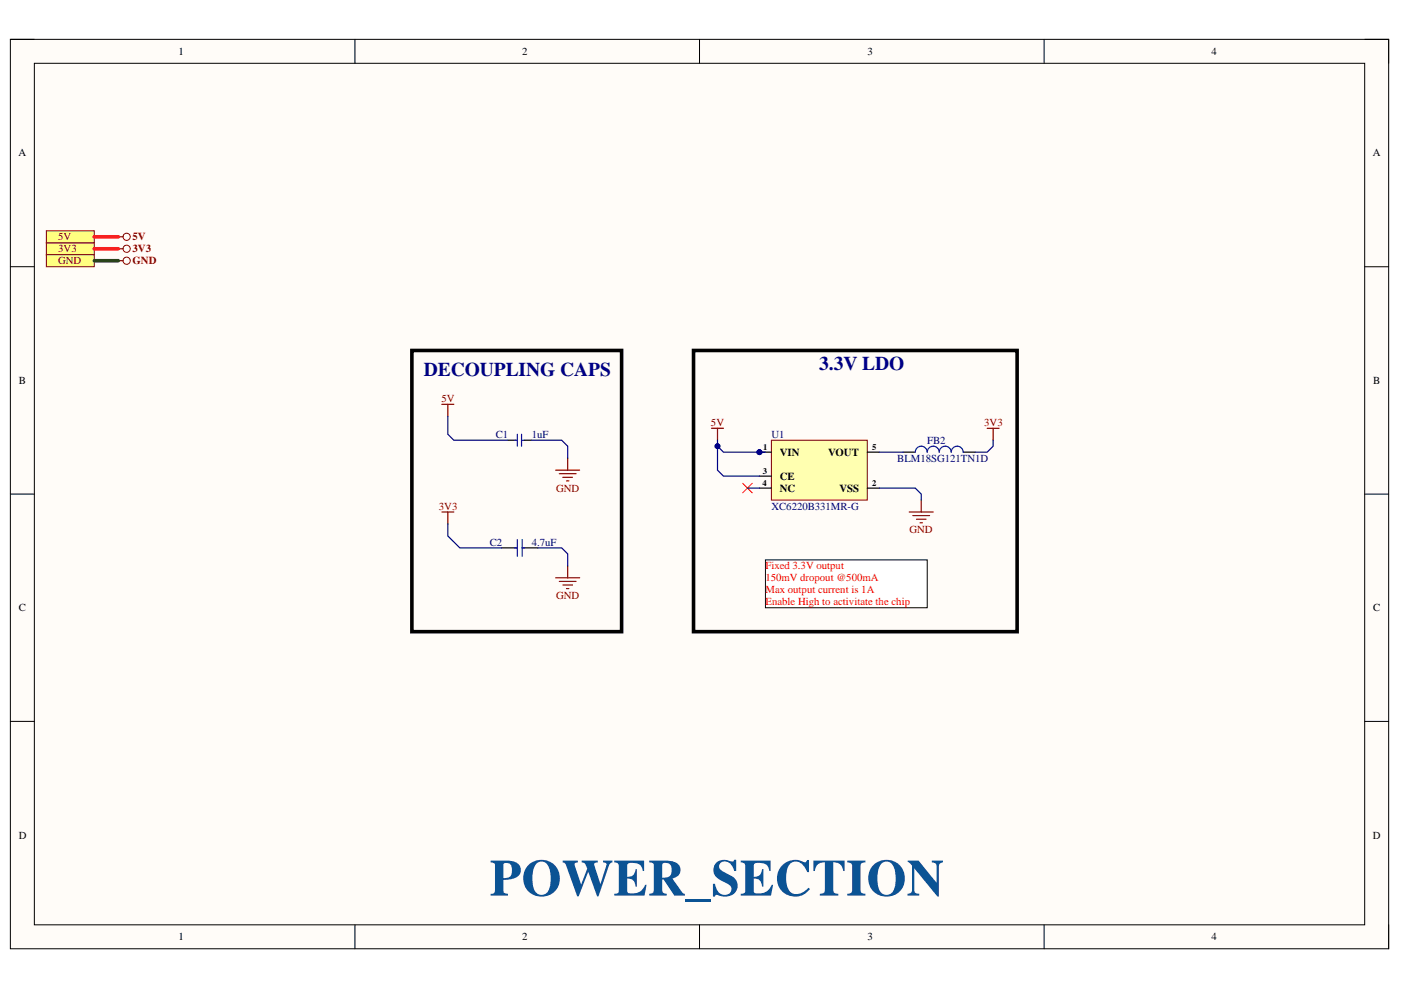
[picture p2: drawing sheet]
<svg xmlns="http://www.w3.org/2000/svg" width="297mm" height="210mm" viewBox="0 0 297 210" stroke-linecap="round" stroke-linejoin="round" font-family="sans-serif">
<path d="M2.2 8.3h292.2v192.9h-292.2z" fill-rule="evenodd" fill="#fffcf8"/>
<path d="M2.2 8.3h292.2v192.9h-292.2z" fill="none" stroke="#000" stroke-width=".21"/>
<path d="M7.3 13.4h282v182.7h-282z" fill-rule="evenodd" fill="#fffcf8"/>
<g fill="none" stroke="#000" stroke-width=".21">
<path d="M2.2 8.3h5.1M7.3 13.4h282v182.7h-282zM75.3 8.3v5.1M148.3 8.3v5.1M221.4 8.3v5.1M289.3 8.3h5.1v5.1M2.2 56.5h5.1M289.3 56.6h5.1M2.2 104.8h5.1M289.3 104.8h5.1M2.2 153h5.1M289.3 153h5.1"/>
<path d="M75.3 196.1v5.1M148.3 196.1v5.1M221.4 196.1v5.1M294.4 196.1v5.1"/>
</g>
<g fill="none" stroke="#800000" stroke-width=".25">
<path d="M150.9 90.8h2.5M152.1 90.8v2.5M209.3 90.8h2.5M210.6 90.8v2.5M93.7 108.6h2.5M94.9 108.6v2.5M120.4 120v2.5M192.8 108.6h5.1M193.5 109.3h3.6M194.3 110.1h2M195.1 110.8h.5M195.3 106v2.6"/>
<path d="M117.8 122.5h5.1M118.6 123.3h3.5M119.3 124h2.1M120.1 124.8h.5"/>
</g>
<path d="M157.5 102.5l2 2M159.5 102.5l-2 2" fill="none" stroke="#f00" stroke-width=".21"/>
<path d="M162.3 118.7h34.3v10.2h-34.3z" fill-rule="evenodd" fill="#fff"/>
<path d="M162.3 118.7h34.3v10.2h-34.3z" fill="none" stroke="#000" stroke-width=".21"/>
<path d="M87.3 74.3h44.5v59.6h-44.5zM147 74.3h68.6v59.6h-68.6z" fill="none" stroke="#000" stroke-width=".76"/>
<path d="M9.8 51.5h10.2v2.5h-10.2z" fill-rule="evenodd" fill="#ffff80"/>
<path d="M9.8 51.5h10.2v2.5h-10.2z" fill="none" stroke="#800000" stroke-width=".21"/>
<path d="M9.8 54h10.2v2.5h-10.2z" fill-rule="evenodd" fill="#ffff80"/>
<g fill="none" stroke="#800000" stroke-width=".21">
<path d="M9.8 54h10.2v2.5h-10.2z"/>
<circle cx="26.8" cy="55.3" r=".76"/>
<circle cx="26.8" cy="52.7" r=".76"/>
</g>
<path d="M25.1 52.7h1M25.1 55.3h1" fill="none" stroke="#800000" stroke-width=".25"/>
<path d="M9.8 48.9h10.2v2.6h-10.2z" fill-rule="evenodd" fill="#ffff80"/>
<g fill="none" stroke="#800000" stroke-width=".21">
<path d="M9.8 48.9h10.2v2.6h-10.2z"/>
<circle cx="26.8" cy="50.2" r=".76"/>
</g>
<path d="M25.1 50.2h1M93.7 85.7h2.5M94.9 85.7v2.6M117.8 99.7h5.1M120.4 97.1v2.6M118.6 100.4h3.5M119.3 101.2h2.1M120.1 102h.5" fill="none" stroke="#800000" stroke-width=".25"/>
<path d="M107.7 93.3h1.6M111.2 93.3h1.5M191.5 95.9h2.6M204.2 95.9h2.6M106.4 116.2h3.3M110.7 116.2h3.3" fill="none" stroke="#000" stroke-width=".25"/>
<path d="M109.2 93.3h.5M109.7 92.1v2.5M110.6 92.1v2.5M110.7 93.3h.5M194.1 95.9a1.27 1.27 0 0 1 1.2-1.3 1.27 1.27 0 0 1 1.3 1.3 1.27 1.27 0 0 1 1.3-1.3 1.27 1.27 0 0 1 1.2 1.3 1.27 1.27 0 0 1 1.3-1.3 1.27 1.27 0 0 1 1.3 1.3 1.27 1.27 0 0 1 1.2-1.3 1.27 1.27 0 0 1 1.3 1.3M109.2 116.2h.5M109.7 114.4v3.5M110.7 114.4v3.5M110.7 116.2h.5" fill="none" stroke="#00f" stroke-width=".25"/>
<circle cx="161" cy="95.9" r=".51" fill="#000080"/>
<circle cx="161" cy="95.9" r=".51" fill="none" stroke="#000080" stroke-width=".21"/>
<path d="M163.6 93.3h20.3v12.7h-20.3z" fill-rule="evenodd" fill="#ffffb0"/>
<path d="M163.6 93.3h20.3v12.7h-20.3z" fill="none" stroke="#800000" stroke-width=".21"/>
<path d="M161 95.9h2.6" fill="none" stroke="#000" stroke-width=".25"/>
<circle cx="161" cy="95.9" r=".51" fill="#000080"/>
<circle cx="161" cy="95.9" r=".51" fill="none" stroke="#000080" stroke-width=".21"/>
<path d="M183.9 95.9h2.5M161 103.5h2.6M161 100.9h2.6M183.9 103.5h2.5" fill="none" stroke="#000" stroke-width=".25"/>
<path d="M94.9 88.3v3.8l1.3 1.2h11.5M152.1 94.6v5.1l1.3 1.2h7.6M94.9 111.1v2.5l2.6 2.6h8.9" fill="none" stroke="#000080" stroke-width=".25"/>
<path d="M20 55.3h5.1" fill="none" stroke="#274e13" stroke-width=".76"/>
<path d="M20 52.7h5.1M20 50.2h5.1" fill="none" stroke="#f00" stroke-width=".76"/>
<circle cx="152.1" cy="94.6" r=".51" fill="#000080"/>
<circle cx="152.1" cy="94.6" r=".51" fill="none" stroke="#000080" stroke-width=".21"/>
<path d="M152.1 93.3v1.3l1.3 1.3h8.9" fill="none" stroke="#000080" stroke-width=".25"/>
<circle cx="161" cy="95.9" r=".51" fill="#000080"/>
<circle cx="161" cy="95.9" r=".51" fill="none" stroke="#000080" stroke-width=".21"/>
<circle cx="152.1" cy="94.6" r=".51" fill="#000080"/>
<circle cx="152.1" cy="94.6" r=".51" fill="none" stroke="#000080" stroke-width=".21"/>
<path d="M112.7 93.3h6.4l1.3 1.3v2.5M186.4 95.9h5.1M210.6 93.3v1.3l-1.3 1.3h-2.5M114 116.2h5.1l1.3 1.2v2.6M158.5 103.5h2.5M186.4 103.5h7.7l1.2 1.3v1.2" fill="none" stroke="#000080" stroke-width=".25"/>
<text font-size="11" fill="#0b5394" x="103.8" y="189.9">POWER_SECTION</text>
<g font-size="4.1" fill="#000080">
<text x="89.9" y="79.7">DECOUPLING CAPS</text>
<text x="173.7" y="78.5">3.3V LDO</text>
</g>
<g font-size="2.3">
<text x="37.8" y="11.6">1</text>
<text x="110.7" y="11.6">2</text>
<text x="183.9" y="11.6">3</text>
<text x="256.8" y="11.6">4</text>
<text x="3.9" y="33.2">A</text>
<text x="291" y="33.2">A</text>
<text x="4" y="81.4">B</text>
<text x="291.2" y="81.4">B</text>
<text x="165.3" y="96.6">VIN</text>
<text x="165.3" y="101.7">CE</text>
<text x="175.6" y="96.6">VOUT</text>
<text x="165.3" y="104.2">NC</text>
<text x="178" y="104.2">VSS</text>
<text x="4" y="129.6">C</text>
<text x="291.2" y="129.6">C</text>
<text x="4" y="177.8">D</text>
<text x="291.1" y="177.8">D</text>
<text x="37.8" y="199.4">1</text>
<text x="110.7" y="199.4">2</text>
<text x="183.9" y="199.4">3</text>
<text x="256.8" y="199.4">4</text>
</g>
<g font-size="2.3" fill="#800000">
<text x="12.3" y="53.5">3V3</text>
<text x="12.3" y="51">5V</text>
<text x="28.1" y="53.5">3V3</text>
<text x="28.1" y="51">5V</text>
<text x="12.3" y="56">GND</text>
<text x="28.1" y="56">GND</text>
<text x="93.6" y="85.2">5V</text>
<text x="150.7" y="90.3">5V</text>
<text x="208.7" y="90.3">3V3</text>
<text x="117.9" y="104.2">GND</text>
<text x="93.1" y="108">3V3</text>
<text x="192.9" y="113.1">GND</text>
<text x="117.9" y="127.1">GND</text>
</g>
<g font-size="2.3" fill="#000080">
<text x="105.1" y="92.8">C1</text>
<text x="112.7" y="92.8">1uF</text>
<text x="163.6" y="92.8">U1</text>
<text x="196.6" y="94.1">FB2</text>
<text x="190.2" y="97.9">BLM18SG121TN1D</text>
<text x="163.6" y="108">XC6220B331MR-G</text>
<text x="103.8" y="115.7">C2</text>
<text x="112.7" y="115.7">4.7uF</text>
</g>
<g font-size="2.3" fill="#f00">
<text x="162.3" y="120.7">Fixed 3.3V output</text>
<text x="162.3" y="123.3">150mV dropout @500mA</text>
<text x="162.3" y="125.8">Max output current is 1A</text>
<text x="162.3" y="128.3">Enable High to activitate the chip</text>
</g>
<g font-size="1.8">
<text x="161.8" y="95.4">1</text>
<text x="184.9" y="95.4">5</text>
<text x="161.7" y="100.5">3</text>
<text x="161.7" y="103">4</text>
<text x="184.9" y="103">2</text>
</g>
</svg>
